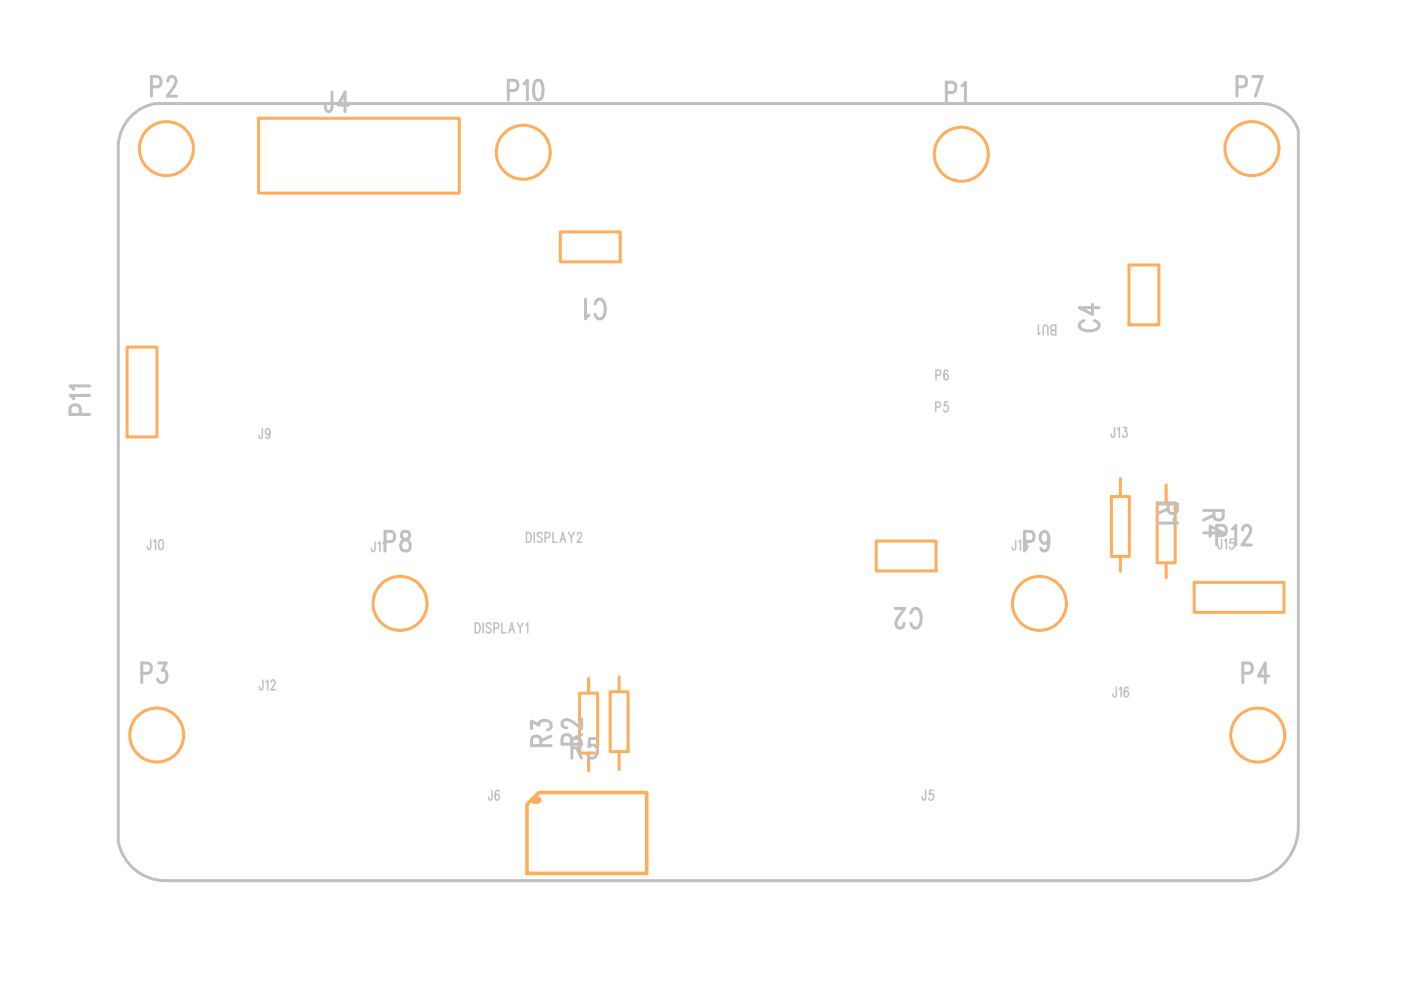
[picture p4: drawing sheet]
<svg xmlns="http://www.w3.org/2000/svg" width="297mm" height="210mm" viewBox="0 0 297 210" stroke-linecap="round" stroke-linejoin="round" font-family="sans-serif">
<path d="M27.6 24.9a9.5 9.5 0 0 1 5.4-3h234a8.4 8.4 0 0 1 8.3 5.8v147.6a11.4 11.4 0 0 1-11.5 11.4h-228.9a10.2 10.2 0 0 1-9.8-8.2v-148a9.5 9.5 0 0 1 2.5-5.6z" fill="none" stroke="#c0c0c0" stroke-width=".63"/>
<g fill="none" stroke="#ffad5b" stroke-width=".63">
<path d="M54.8 25.1h42.6v15.9h-42.6zM118.8 49.2h12.7v6.3h-12.7zM239.4 56.2h6.3v12.7h-6.3zM26.9 73.6h6.4v19h-6.4zM185.8 114.7h12.7v6.4h-12.7zM253.2 123.5h19v6.3h-19z"/>
<circle cx="35.3" cy="31.5" r="5.7"/>
<circle cx="110.9" cy="32.3" r="5.7"/>
<circle cx="203.8" cy="32.7" r="5.7"/>
<circle cx="265.4" cy="31.5" r="5.7"/>
<circle cx="84.8" cy="127.9" r="5.7"/>
<circle cx="220.4" cy="127.9" r="5.7"/>
<circle cx="33.2" cy="155.8" r="5.7"/>
<circle cx="266.7" cy="155.8" r="5.7"/>
</g>
<path d="M111.7 170.6l2.6-2.6h22.8v17.2h-25.4z" fill="none" stroke="#ffad5b" stroke-width=".76"/>
<g font-size="30.5" fill="#ffad5b">
<text x="235" y="122.6">R1R4</text>
<text x="122.3" y="164.3">R3R2</text>
</g>
<g font-size="6.3" fill="#c0c0c0">
<text x="32.1" y="20.4">P2</text>
<text x="69" y="23.7">J4</text>
<text x="107.8" y="21.2">P10</text>
<text x="200.6" y="21.6">P1</text>
<text x="262.3" y="20.4">P7</text>
<text x="128.3" y="63.4" transform="rotate(180 128.3 63.4)">C1</text>
<text x="233" y="70.1" transform="rotate(-90 233 70.1)">C4</text>
<text x="19" y="87.9" transform="rotate(-90 19 87.9)">P11</text>
<text x="245.5" y="106.9" transform="rotate(90 245.5 106.9)">R1</text>
<text x="255.2" y="108.2" transform="rotate(90 255.2 108.2)">R4</text>
<text x="81.6" y="116.8">P8</text>
<text x="217.2" y="116.8">P9</text>
<text x="258" y="115.5">P12</text>
<text x="195.3" y="129" transform="rotate(180 195.3 129)">C2</text>
<text x="30.1" y="144.7">P3</text>
<text x="263.5" y="144.7">P4</text>
<text x="116.9" y="158.1" transform="rotate(-90 116.9 158.1)">R3</text>
<text x="121.3" y="160.7">R5</text>
<text x="123.3" y="157.8" transform="rotate(-90 123.3 157.8)">R2</text>
</g>
<g font-size="3.2" fill="#c0c0c0">
<text x="223.8" y="68.9" transform="rotate(180 223.8 68.9)">BU1</text>
<text x="198.5" y="80.5">P6</text>
<text x="198.4" y="87.3">P5</text>
<text x="54.9" y="93">J9</text>
<text x="235.6" y="92.7">J13</text>
<text x="31.2" y="116.5">J10</text>
<text x="78.8" y="117">J11</text>
<text x="111.6" y="115">DISPLAY2</text>
<text x="214.6" y="116.6">J14</text>
<text x="258.3" y="116.4">J15</text>
<text x="100.8" y="134.2">DISPLAY1</text>
<text x="55" y="146.3">J12</text>
<text x="236" y="147.8">J16</text>
<text x="103.6" y="169.6">J6</text>
<text x="195.5" y="169.6">J5</text>
</g>
</svg>
